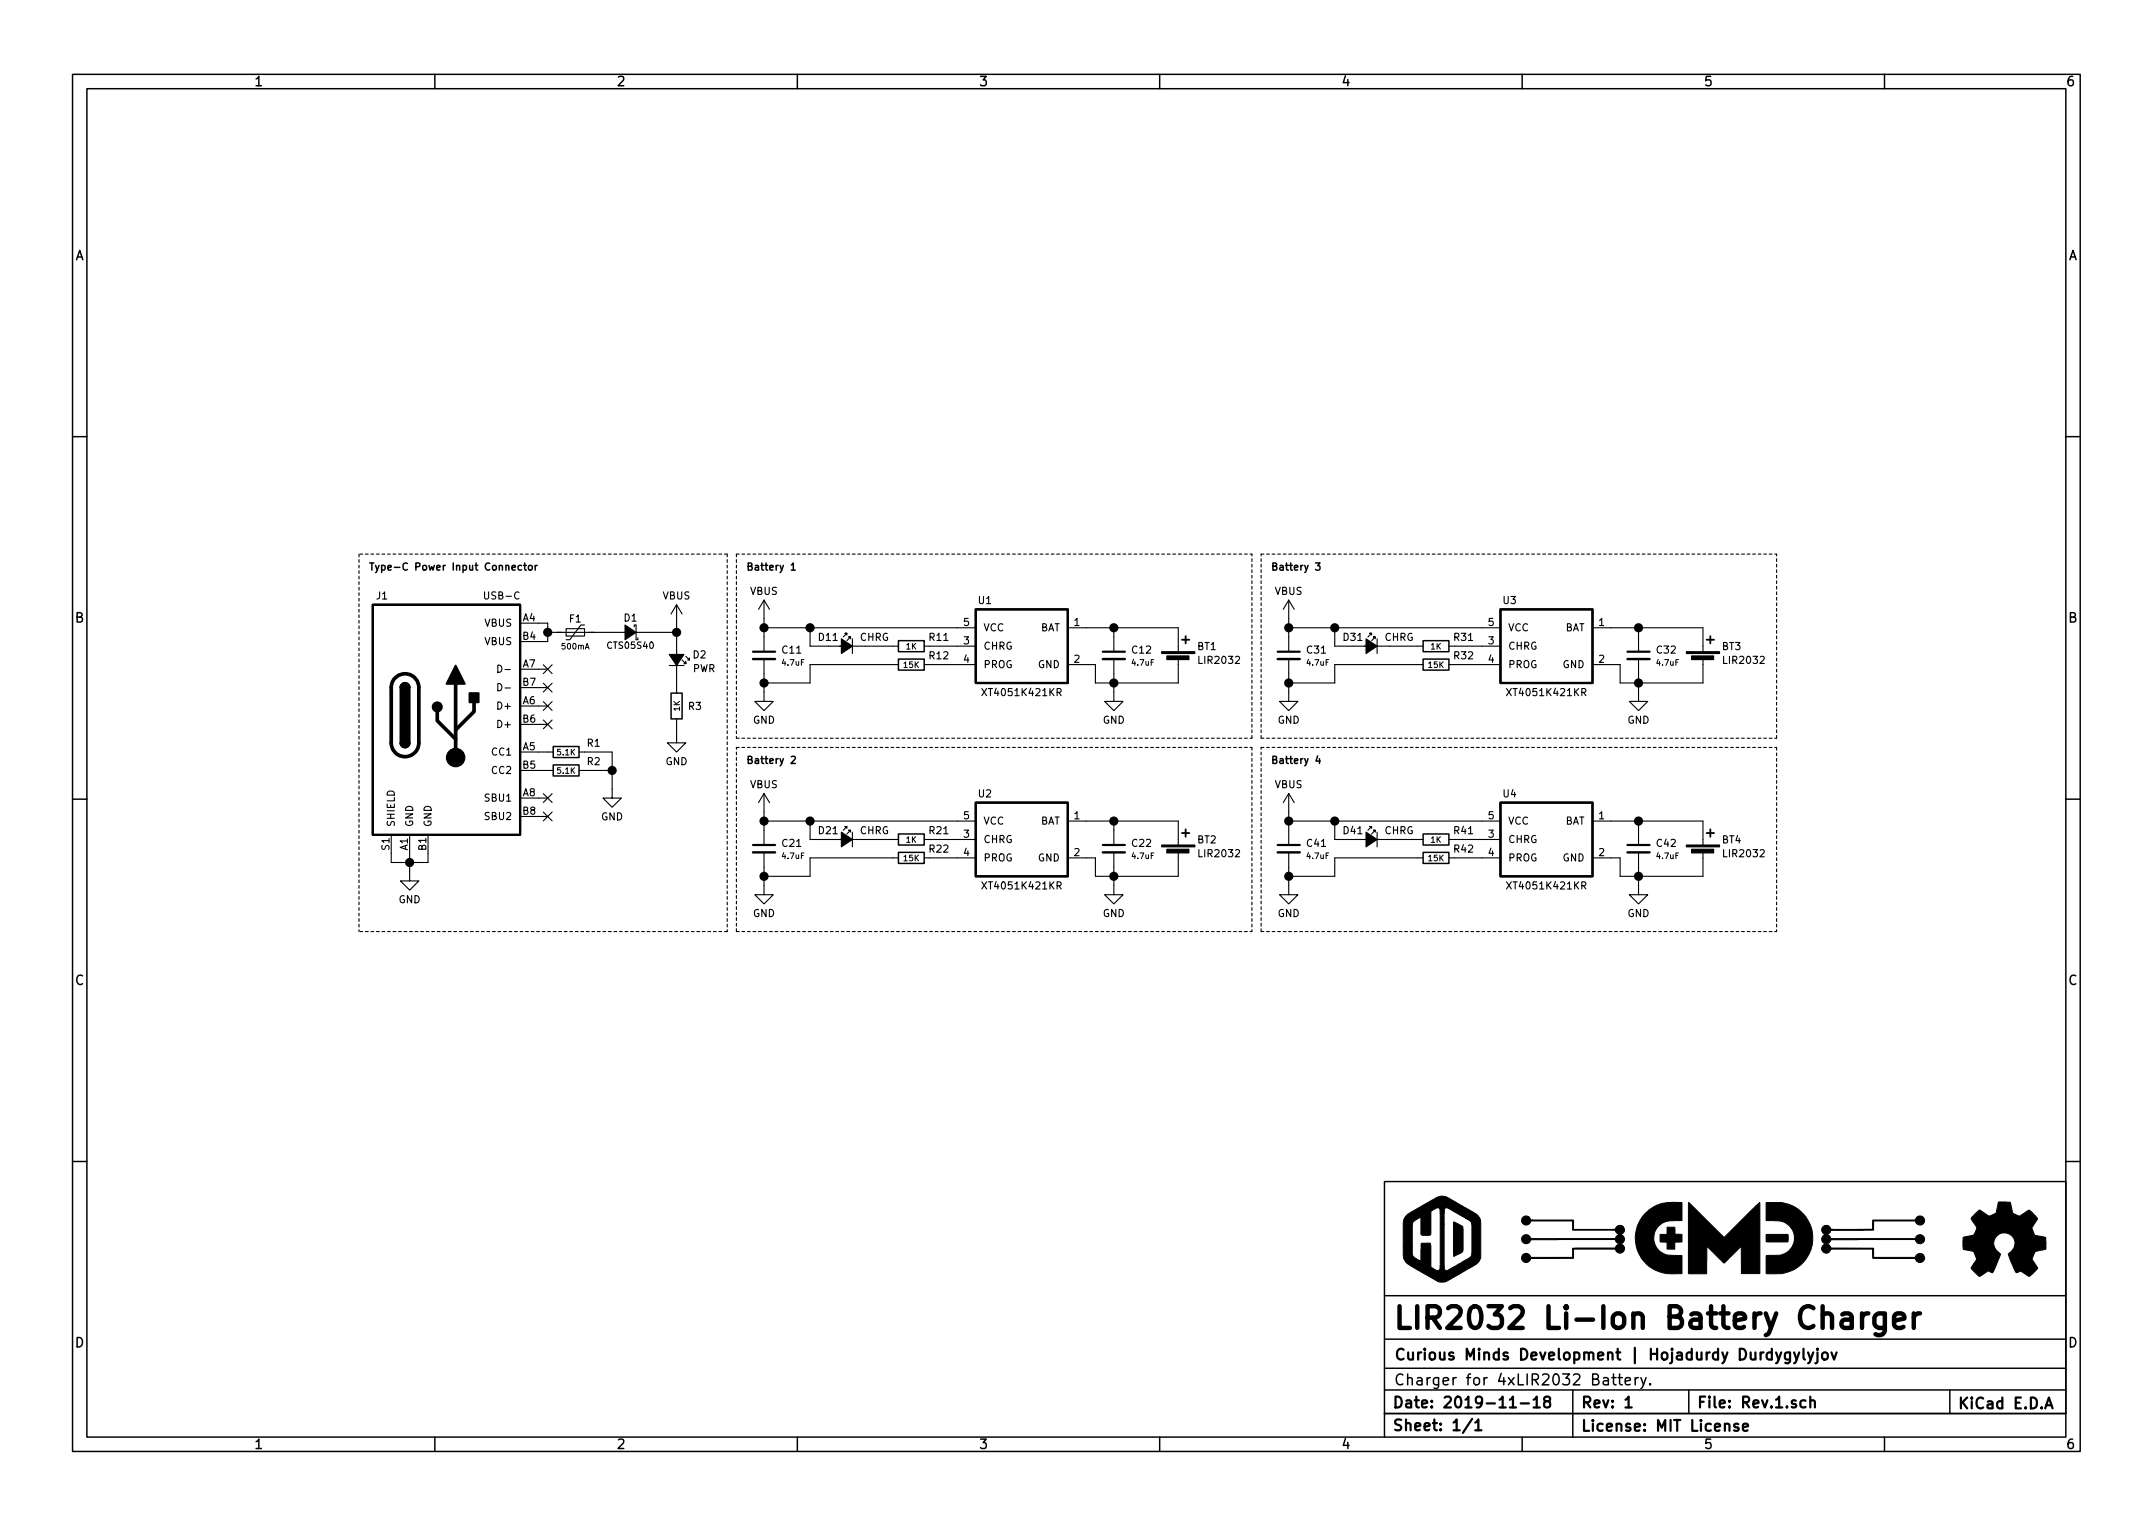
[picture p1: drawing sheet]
EESchema Schematic File Version 4
LIBS:Rev.1-cache
EELAYER 30 0
EELAYER END
$Descr A4 11693 8268
encoding utf-8
Sheet 1 1
Title "LIR2032 Li-Ion Battery Charger"
Date "2019-11-18"
Rev "1"
Comp "Curious Minds Development | Hojadurdy Durdygylyjov"
Comment1 "Charger for 4xLIR2032 Battery."
Comment2 "MIT License"
Comment3 ""
Comment4 ""
$EndDescr
$Comp
L USB-C_Connector:USB-C J1
U 1 1
P 2425 3925
F 0 "J1" H 2075 4625 39  0000 C CNN
F 1 "USB-C" H 2725 4625 39  0000 C CNN
F 2 "Footprints:USB-C_Connector" H 2575 4075 50  0001 C CNN
F 3 "https://www.usb.org/sites/default/files/documents/usb_type-c.zip" H 2575 4075 50  0001 C CNN
	1    2425 3925
	1    0    0    -1  
$EndComp
Wire Wire Line
	2125 4625 2125 4675
Wire Wire Line
	2125 4675 2225 4675
Wire Wire Line
	2325 4675 2325 4625
Wire Wire Line
	2225 4625 2225 4675
Connection ~ 2225 4675
Wire Wire Line
	2225 4675 2325 4675
$Comp
L power:GND #PWR0101
U 1 1
P 2225 4725
F 0 "#PWR0101" H 2225 4475 50  0001 C CNN
F 1 "GND" H 2225 4575 39  0000 C CNN
F 2 "" H 2225 4725 50  0001 C CNN
F 3 "" H 2225 4725 50  0001 C CNN
	1    2225 4725
	1    0    0    -1  
$EndComp
Wire Wire Line
	2225 4725 2225 4675
Wire Wire Line
	2925 3475 2975 3475
Wire Wire Line
	2975 3375 2925 3375
Wire Wire Line
	2925 4175 2975 4175
Wire Wire Line
	2925 4075 2975 4075
$Comp
L Device:R_Small R1
U 1 1
P 3075 4075
F 0 "R1" V 3025 4225 39  0000 C CNN
F 1 "5.1K" V 3075 4075 31  0000 C CNN
F 2 "Resistor_SMD:R_0402_1005Metric" H 3075 4075 50  0001 C CNN
F 3 "~" H 3075 4075 50  0001 C CNN
	1    3075 4075
	0    1    1    0   
$EndComp
$Comp
L Device:R_Small R2
U 1 1
P 3075 4175
F 0 "R2" V 3025 4325 39  0000 C CNN
F 1 "5.1K" V 3075 4175 31  0000 C CNN
F 2 "Resistor_SMD:R_0402_1005Metric" H 3075 4175 50  0001 C CNN
F 3 "~" H 3075 4175 50  0001 C CNN
	1    3075 4175
	0    1    1    0   
$EndComp
Wire Wire Line
	3175 4075 3325 4075
Wire Wire Line
	3325 4075 3325 4175
Wire Wire Line
	3175 4175 3325 4175
Connection ~ 3325 4175
Wire Wire Line
	3325 4175 3325 4275
$Comp
L power:GND #PWR0102
U 1 1
P 3325 4275
F 0 "#PWR0102" H 3325 4025 50  0001 C CNN
F 1 "GND" H 3325 4125 39  0000 C CNN
F 2 "" H 3325 4275 50  0001 C CNN
F 3 "" H 3325 4275 50  0001 C CNN
	1    3325 4275
	1    0    0    -1  
$EndComp
$Comp
L XT4051K421KR:XT4051K421KR U1
U 1 1
P 5550 3500
F 0 "U1" H 5350 3750 39  0000 C CNN
F 1 "XT4051K421KR" H 5550 3250 39  0000 C CNN
F 2 "Footprints:SOT-553" H 5150 3200 39  0001 L CNN
F 3 "https://datasheet.lcsc.com/szlcsc/1809140225_NATLINEAR-XT4051K421KR-G_C219186.pdf" H 5450 3450 39  0001 C CNN
	1    5550 3500
	1    0    0    -1  
$EndComp
$Comp
L Device:Battery_Cell BT1
U 1 1
P 6400 3600
F 0 "BT1" H 6500 3700 39  0000 L CNN
F 1 "LIR2032" H 6500 3625 39  0000 L CNN
F 2 "Footprints:CR2032_Plastic_Battery_Holder" V 6400 3660 50  0001 C CNN
F 3 "~" V 6400 3660 50  0001 C CNN
	1    6400 3600
	1    0    0    -1  
$EndComp
$Comp
L Device:C_Small C12
U 1 1
P 6050 3550
F 0 "C12" H 6142 3581 39  0000 L CNN
F 1 "4.7uF" H 6142 3512 31  0000 L CNN
F 2 "Capacitor_SMD:C_0402_1005Metric" H 6050 3550 50  0001 C CNN
F 3 "~" H 6050 3550 50  0001 C CNN
	1    6050 3550
	1    0    0    -1  
$EndComp
$Comp
L power:GND #PWR0103
U 1 1
P 6050 3750
F 0 "#PWR0103" H 6050 3500 50  0001 C CNN
F 1 "GND" H 6050 3600 39  0000 C CNN
F 2 "" H 6050 3750 50  0001 C CNN
F 3 "" H 6050 3750 50  0001 C CNN
	1    6050 3750
	1    0    0    -1  
$EndComp
Wire Wire Line
	5950 3600 5900 3600
$Comp
L Device:C_Small C11
U 1 1
P 4150 3550
F 0 "C11" H 4242 3581 39  0000 L CNN
F 1 "4.7uF" H 4242 3512 31  0000 L CNN
F 2 "Capacitor_SMD:C_0402_1005Metric" H 4150 3550 50  0001 C CNN
F 3 "~" H 4150 3550 50  0001 C CNN
	1    4150 3550
	1    0    0    -1  
$EndComp
$Comp
L power:GND #PWR0104
U 1 1
P 4150 3750
F 0 "#PWR0104" H 4150 3500 50  0001 C CNN
F 1 "GND" H 4150 3600 39  0000 C CNN
F 2 "" H 4150 3750 50  0001 C CNN
F 3 "" H 4150 3750 50  0001 C CNN
	1    4150 3750
	1    0    0    -1  
$EndComp
$Comp
L Device:LED_Small_ALT D11
U 1 1
P 4600 3500
F 0 "D11" H 4700 3550 39  0000 C CNN
F 1 "CHRG" H 4450 3550 39  0000 C CNN
F 2 "LED_SMD:LED_0402_1005Metric" V 4600 3500 50  0001 C CNN
F 3 "~" V 4600 3500 50  0001 C CNN
	1    4600 3500
	-1   0    0    -1  
$EndComp
$Comp
L Device:R_Small R11
U 1 1
P 4950 3500
F 0 "R11" V 4900 3650 39  0000 C CNN
F 1 "1K" V 4950 3500 31  0000 C CNN
F 2 "Resistor_SMD:R_0402_1005Metric" H 4950 3500 50  0001 C CNN
F 3 "~" H 4950 3500 50  0001 C CNN
	1    4950 3500
	0    1    1    0   
$EndComp
Wire Wire Line
	4700 3500 4850 3500
Wire Wire Line
	5050 3500 5200 3500
Wire Wire Line
	4150 3450 4150 3400
Wire Wire Line
	4150 3400 4400 3400
Wire Wire Line
	4500 3500 4400 3500
Wire Wire Line
	4400 3500 4400 3400
Connection ~ 4400 3400
Wire Wire Line
	4400 3400 5200 3400
$Comp
L power:VBUS #PWR0105
U 1 1
P 4150 3350
F 0 "#PWR0105" H 4150 3200 50  0001 C CNN
F 1 "VBUS" H 4150 3500 39  0000 C CNN
F 2 "" H 4150 3350 50  0001 C CNN
F 3 "" H 4150 3350 50  0001 C CNN
	1    4150 3350
	1    0    0    -1  
$EndComp
Wire Wire Line
	4150 3400 4150 3350
Connection ~ 4150 3400
$Comp
L Device:R_Small R12
U 1 1
P 4950 3600
F 0 "R12" V 4900 3750 39  0000 C CNN
F 1 "15K" V 4950 3600 31  0000 C CNN
F 2 "Resistor_SMD:R_0402_1005Metric" H 4950 3600 50  0001 C CNN
F 3 "~" H 4950 3600 50  0001 C CNN
	1    4950 3600
	0    1    1    0   
$EndComp
Wire Wire Line
	5050 3600 5200 3600
Wire Wire Line
	4150 3650 4150 3700
Wire Wire Line
	4150 3700 4400 3700
Wire Wire Line
	4400 3700 4400 3600
Wire Wire Line
	4400 3600 4850 3600
Connection ~ 4150 3700
Wire Wire Line
	4150 3700 4150 3750
Wire Wire Line
	5900 3400 6050 3400
Wire Wire Line
	6050 3450 6050 3400
Wire Wire Line
	6050 3650 6050 3700
Wire Wire Line
	6400 3400 6050 3400
Connection ~ 6050 3400
Wire Wire Line
	6050 3700 6400 3700
Connection ~ 6050 3700
Wire Wire Line
	6050 3700 5950 3700
Wire Wire Line
	5950 3700 5950 3600
Wire Wire Line
	6050 3750 6050 3700
$Comp
L XT4051K421KR:XT4051K421KR U2
U 1 1
P 5550 4550
F 0 "U2" H 5350 4800 39  0000 C CNN
F 1 "XT4051K421KR" H 5550 4300 39  0000 C CNN
F 2 "Footprints:SOT-553" H 5150 4250 39  0001 L CNN
F 3 "https://datasheet.lcsc.com/szlcsc/1809140225_NATLINEAR-XT4051K421KR-G_C219186.pdf" H 5450 4500 39  0001 C CNN
	1    5550 4550
	1    0    0    -1  
$EndComp
$Comp
L Device:Battery_Cell BT2
U 1 1
P 6400 4650
F 0 "BT2" H 6500 4750 39  0000 L CNN
F 1 "LIR2032" H 6500 4675 39  0000 L CNN
F 2 "Footprints:CR2032_Plastic_Battery_Holder" V 6400 4710 50  0001 C CNN
F 3 "~" V 6400 4710 50  0001 C CNN
	1    6400 4650
	1    0    0    -1  
$EndComp
$Comp
L Device:C_Small C22
U 1 1
P 6050 4600
F 0 "C22" H 6142 4631 39  0000 L CNN
F 1 "4.7uF" H 6142 4562 31  0000 L CNN
F 2 "Capacitor_SMD:C_0402_1005Metric" H 6050 4600 50  0001 C CNN
F 3 "~" H 6050 4600 50  0001 C CNN
	1    6050 4600
	1    0    0    -1  
$EndComp
$Comp
L power:GND #PWR0106
U 1 1
P 6050 4800
F 0 "#PWR0106" H 6050 4550 50  0001 C CNN
F 1 "GND" H 6050 4650 39  0000 C CNN
F 2 "" H 6050 4800 50  0001 C CNN
F 3 "" H 6050 4800 50  0001 C CNN
	1    6050 4800
	1    0    0    -1  
$EndComp
Wire Wire Line
	5950 4650 5900 4650
$Comp
L Device:C_Small C21
U 1 1
P 4150 4600
F 0 "C21" H 4242 4631 39  0000 L CNN
F 1 "4.7uF" H 4242 4562 31  0000 L CNN
F 2 "Capacitor_SMD:C_0402_1005Metric" H 4150 4600 50  0001 C CNN
F 3 "~" H 4150 4600 50  0001 C CNN
	1    4150 4600
	1    0    0    -1  
$EndComp
$Comp
L power:GND #PWR0107
U 1 1
P 4150 4800
F 0 "#PWR0107" H 4150 4550 50  0001 C CNN
F 1 "GND" H 4150 4650 39  0000 C CNN
F 2 "" H 4150 4800 50  0001 C CNN
F 3 "" H 4150 4800 50  0001 C CNN
	1    4150 4800
	1    0    0    -1  
$EndComp
$Comp
L Device:LED_Small_ALT D21
U 1 1
P 4600 4550
F 0 "D21" H 4700 4600 39  0000 C CNN
F 1 "CHRG" H 4450 4600 39  0000 C CNN
F 2 "LED_SMD:LED_0402_1005Metric" V 4600 4550 50  0001 C CNN
F 3 "~" V 4600 4550 50  0001 C CNN
	1    4600 4550
	-1   0    0    -1  
$EndComp
$Comp
L Device:R_Small R21
U 1 1
P 4950 4550
F 0 "R21" V 4900 4700 39  0000 C CNN
F 1 "1K" V 4950 4550 31  0000 C CNN
F 2 "Resistor_SMD:R_0402_1005Metric" H 4950 4550 50  0001 C CNN
F 3 "~" H 4950 4550 50  0001 C CNN
	1    4950 4550
	0    1    1    0   
$EndComp
Wire Wire Line
	4700 4550 4850 4550
Wire Wire Line
	5050 4550 5200 4550
Wire Wire Line
	4150 4500 4150 4450
Wire Wire Line
	4150 4450 4400 4450
Wire Wire Line
	4500 4550 4400 4550
Wire Wire Line
	4400 4550 4400 4450
Connection ~ 4400 4450
Wire Wire Line
	4400 4450 5200 4450
$Comp
L power:VBUS #PWR0108
U 1 1
P 4150 4400
F 0 "#PWR0108" H 4150 4250 50  0001 C CNN
F 1 "VBUS" H 4150 4550 39  0000 C CNN
F 2 "" H 4150 4400 50  0001 C CNN
F 3 "" H 4150 4400 50  0001 C CNN
	1    4150 4400
	1    0    0    -1  
$EndComp
Wire Wire Line
	4150 4450 4150 4400
Connection ~ 4150 4450
$Comp
L Device:R_Small R22
U 1 1
P 4950 4650
F 0 "R22" V 4900 4800 39  0000 C CNN
F 1 "15K" V 4950 4650 31  0000 C CNN
F 2 "Resistor_SMD:R_0402_1005Metric" H 4950 4650 50  0001 C CNN
F 3 "~" H 4950 4650 50  0001 C CNN
	1    4950 4650
	0    1    1    0   
$EndComp
Wire Wire Line
	5050 4650 5200 4650
Wire Wire Line
	4150 4700 4150 4750
Wire Wire Line
	4150 4750 4400 4750
Wire Wire Line
	4400 4750 4400 4650
Wire Wire Line
	4400 4650 4850 4650
Connection ~ 4150 4750
Wire Wire Line
	4150 4750 4150 4800
Wire Wire Line
	5900 4450 6050 4450
Wire Wire Line
	6050 4500 6050 4450
Wire Wire Line
	6050 4700 6050 4750
Wire Wire Line
	6400 4450 6050 4450
Connection ~ 6050 4450
Wire Wire Line
	6050 4750 6400 4750
Connection ~ 6050 4750
Wire Wire Line
	6050 4750 5950 4750
Wire Wire Line
	5950 4750 5950 4650
Wire Wire Line
	6050 4800 6050 4750
$Comp
L XT4051K421KR:XT4051K421KR U3
U 1 1
P 8400 3500
F 0 "U3" H 8200 3750 39  0000 C CNN
F 1 "XT4051K421KR" H 8400 3250 39  0000 C CNN
F 2 "Footprints:SOT-553" H 8000 3200 39  0001 L CNN
F 3 "https://datasheet.lcsc.com/szlcsc/1809140225_NATLINEAR-XT4051K421KR-G_C219186.pdf" H 8300 3450 39  0001 C CNN
	1    8400 3500
	1    0    0    -1  
$EndComp
$Comp
L Device:Battery_Cell BT3
U 1 1
P 9250 3600
F 0 "BT3" H 9350 3700 39  0000 L CNN
F 1 "LIR2032" H 9350 3625 39  0000 L CNN
F 2 "Footprints:CR2032_Plastic_Battery_Holder" V 9250 3660 50  0001 C CNN
F 3 "~" V 9250 3660 50  0001 C CNN
	1    9250 3600
	1    0    0    -1  
$EndComp
$Comp
L Device:C_Small C32
U 1 1
P 8900 3550
F 0 "C32" H 8992 3581 39  0000 L CNN
F 1 "4.7uF" H 8992 3512 31  0000 L CNN
F 2 "Capacitor_SMD:C_0402_1005Metric" H 8900 3550 50  0001 C CNN
F 3 "~" H 8900 3550 50  0001 C CNN
	1    8900 3550
	1    0    0    -1  
$EndComp
$Comp
L power:GND #PWR0109
U 1 1
P 8900 3750
F 0 "#PWR0109" H 8900 3500 50  0001 C CNN
F 1 "GND" H 8900 3600 39  0000 C CNN
F 2 "" H 8900 3750 50  0001 C CNN
F 3 "" H 8900 3750 50  0001 C CNN
	1    8900 3750
	1    0    0    -1  
$EndComp
Wire Wire Line
	8800 3600 8750 3600
$Comp
L Device:C_Small C31
U 1 1
P 7000 3550
F 0 "C31" H 7092 3581 39  0000 L CNN
F 1 "4.7uF" H 7092 3512 31  0000 L CNN
F 2 "Capacitor_SMD:C_0402_1005Metric" H 7000 3550 50  0001 C CNN
F 3 "~" H 7000 3550 50  0001 C CNN
	1    7000 3550
	1    0    0    -1  
$EndComp
$Comp
L power:GND #PWR0110
U 1 1
P 7000 3750
F 0 "#PWR0110" H 7000 3500 50  0001 C CNN
F 1 "GND" H 7000 3600 39  0000 C CNN
F 2 "" H 7000 3750 50  0001 C CNN
F 3 "" H 7000 3750 50  0001 C CNN
	1    7000 3750
	1    0    0    -1  
$EndComp
$Comp
L Device:LED_Small_ALT D31
U 1 1
P 7450 3500
F 0 "D31" H 7550 3550 39  0000 C CNN
F 1 "CHRG" H 7300 3550 39  0000 C CNN
F 2 "LED_SMD:LED_0402_1005Metric" V 7450 3500 50  0001 C CNN
F 3 "~" V 7450 3500 50  0001 C CNN
	1    7450 3500
	-1   0    0    -1  
$EndComp
$Comp
L Device:R_Small R31
U 1 1
P 7800 3500
F 0 "R31" V 7750 3650 39  0000 C CNN
F 1 "1K" V 7800 3500 31  0000 C CNN
F 2 "Resistor_SMD:R_0402_1005Metric" H 7800 3500 50  0001 C CNN
F 3 "~" H 7800 3500 50  0001 C CNN
	1    7800 3500
	0    1    1    0   
$EndComp
Wire Wire Line
	7550 3500 7700 3500
Wire Wire Line
	7900 3500 8050 3500
Wire Wire Line
	7000 3450 7000 3400
Wire Wire Line
	7000 3400 7250 3400
Wire Wire Line
	7350 3500 7250 3500
Wire Wire Line
	7250 3500 7250 3400
Connection ~ 7250 3400
Wire Wire Line
	7250 3400 8050 3400
$Comp
L power:VBUS #PWR0111
U 1 1
P 7000 3350
F 0 "#PWR0111" H 7000 3200 50  0001 C CNN
F 1 "VBUS" H 7000 3500 39  0000 C CNN
F 2 "" H 7000 3350 50  0001 C CNN
F 3 "" H 7000 3350 50  0001 C CNN
	1    7000 3350
	1    0    0    -1  
$EndComp
Wire Wire Line
	7000 3400 7000 3350
Connection ~ 7000 3400
$Comp
L Device:R_Small R32
U 1 1
P 7800 3600
F 0 "R32" V 7750 3750 39  0000 C CNN
F 1 "15K" V 7800 3600 31  0000 C CNN
F 2 "Resistor_SMD:R_0402_1005Metric" H 7800 3600 50  0001 C CNN
F 3 "~" H 7800 3600 50  0001 C CNN
	1    7800 3600
	0    1    1    0   
$EndComp
Wire Wire Line
	7900 3600 8050 3600
Wire Wire Line
	7000 3650 7000 3700
Wire Wire Line
	7000 3700 7250 3700
Wire Wire Line
	7250 3700 7250 3600
Wire Wire Line
	7250 3600 7700 3600
Connection ~ 7000 3700
Wire Wire Line
	7000 3700 7000 3750
Wire Wire Line
	8750 3400 8900 3400
Wire Wire Line
	8900 3450 8900 3400
Wire Wire Line
	8900 3650 8900 3700
Wire Wire Line
	9250 3400 8900 3400
Connection ~ 8900 3400
Wire Wire Line
	8900 3700 9250 3700
Connection ~ 8900 3700
Wire Wire Line
	8900 3700 8800 3700
Wire Wire Line
	8800 3700 8800 3600
Wire Wire Line
	8900 3750 8900 3700
$Comp
L XT4051K421KR:XT4051K421KR U4
U 1 1
P 8400 4550
F 0 "U4" H 8200 4800 39  0000 C CNN
F 1 "XT4051K421KR" H 8400 4300 39  0000 C CNN
F 2 "Footprints:SOT-553" H 8000 4250 39  0001 L CNN
F 3 "https://datasheet.lcsc.com/szlcsc/1809140225_NATLINEAR-XT4051K421KR-G_C219186.pdf" H 8300 4500 39  0001 C CNN
	1    8400 4550
	1    0    0    -1  
$EndComp
$Comp
L Device:Battery_Cell BT4
U 1 1
P 9250 4650
F 0 "BT4" H 9350 4750 39  0000 L CNN
F 1 "LIR2032" H 9350 4675 39  0000 L CNN
F 2 "Footprints:CR2032_Plastic_Battery_Holder" V 9250 4710 50  0001 C CNN
F 3 "~" V 9250 4710 50  0001 C CNN
	1    9250 4650
	1    0    0    -1  
$EndComp
$Comp
L Device:C_Small C42
U 1 1
P 8900 4600
F 0 "C42" H 8992 4631 39  0000 L CNN
F 1 "4.7uF" H 8992 4562 31  0000 L CNN
F 2 "Capacitor_SMD:C_0402_1005Metric" H 8900 4600 50  0001 C CNN
F 3 "~" H 8900 4600 50  0001 C CNN
	1    8900 4600
	1    0    0    -1  
$EndComp
$Comp
L power:GND #PWR0112
U 1 1
P 8900 4800
F 0 "#PWR0112" H 8900 4550 50  0001 C CNN
F 1 "GND" H 8900 4650 39  0000 C CNN
F 2 "" H 8900 4800 50  0001 C CNN
F 3 "" H 8900 4800 50  0001 C CNN
	1    8900 4800
	1    0    0    -1  
$EndComp
Wire Wire Line
	8800 4650 8750 4650
$Comp
L Device:C_Small C41
U 1 1
P 7000 4600
F 0 "C41" H 7092 4631 39  0000 L CNN
F 1 "4.7uF" H 7092 4562 31  0000 L CNN
F 2 "Capacitor_SMD:C_0402_1005Metric" H 7000 4600 50  0001 C CNN
F 3 "~" H 7000 4600 50  0001 C CNN
	1    7000 4600
	1    0    0    -1  
$EndComp
$Comp
L power:GND #PWR0113
U 1 1
P 7000 4800
F 0 "#PWR0113" H 7000 4550 50  0001 C CNN
F 1 "GND" H 7000 4650 39  0000 C CNN
F 2 "" H 7000 4800 50  0001 C CNN
F 3 "" H 7000 4800 50  0001 C CNN
	1    7000 4800
	1    0    0    -1  
$EndComp
$Comp
L Device:LED_Small_ALT D41
U 1 1
P 7450 4550
F 0 "D41" H 7550 4600 39  0000 C CNN
F 1 "CHRG" H 7300 4600 39  0000 C CNN
F 2 "LED_SMD:LED_0402_1005Metric" V 7450 4550 50  0001 C CNN
F 3 "~" V 7450 4550 50  0001 C CNN
	1    7450 4550
	-1   0    0    -1  
$EndComp
$Comp
L Device:R_Small R41
U 1 1
P 7800 4550
F 0 "R41" V 7750 4700 39  0000 C CNN
F 1 "1K" V 7800 4550 31  0000 C CNN
F 2 "Resistor_SMD:R_0402_1005Metric" H 7800 4550 50  0001 C CNN
F 3 "~" H 7800 4550 50  0001 C CNN
	1    7800 4550
	0    1    1    0   
$EndComp
Wire Wire Line
	7550 4550 7700 4550
Wire Wire Line
	7900 4550 8050 4550
Wire Wire Line
	7000 4500 7000 4450
Wire Wire Line
	7000 4450 7250 4450
Wire Wire Line
	7350 4550 7250 4550
Wire Wire Line
	7250 4550 7250 4450
Connection ~ 7250 4450
Wire Wire Line
	7250 4450 8050 4450
$Comp
L power:VBUS #PWR0114
U 1 1
P 7000 4400
F 0 "#PWR0114" H 7000 4250 50  0001 C CNN
F 1 "VBUS" H 7000 4550 39  0000 C CNN
F 2 "" H 7000 4400 50  0001 C CNN
F 3 "" H 7000 4400 50  0001 C CNN
	1    7000 4400
	1    0    0    -1  
$EndComp
Wire Wire Line
	7000 4450 7000 4400
Connection ~ 7000 4450
$Comp
L Device:R_Small R42
U 1 1
P 7800 4650
F 0 "R42" V 7750 4800 39  0000 C CNN
F 1 "15K" V 7800 4650 31  0000 C CNN
F 2 "Resistor_SMD:R_0402_1005Metric" H 7800 4650 50  0001 C CNN
F 3 "~" H 7800 4650 50  0001 C CNN
	1    7800 4650
	0    1    1    0   
$EndComp
Wire Wire Line
	7900 4650 8050 4650
Wire Wire Line
	7000 4700 7000 4750
Wire Wire Line
	7000 4750 7250 4750
Wire Wire Line
	7250 4750 7250 4650
Wire Wire Line
	7250 4650 7700 4650
Connection ~ 7000 4750
Wire Wire Line
	7000 4750 7000 4800
Wire Wire Line
	8750 4450 8900 4450
Wire Wire Line
	8900 4500 8900 4450
Wire Wire Line
	8900 4700 8900 4750
Wire Wire Line
	9250 4450 8900 4450
Connection ~ 8900 4450
Wire Wire Line
	8900 4750 9250 4750
Connection ~ 8900 4750
Wire Wire Line
	8900 4750 8800 4750
Wire Wire Line
	8800 4750 8800 4650
Wire Wire Line
	8900 4800 8900 4750
$Comp
L Device:LED_Small_ALT D2
U 1 1
P 3675 3575
F 0 "D2" V 3700 3700 39  0000 C CNN
F 1 "PWR" V 3625 3725 39  0000 C CNN
F 2 "LED_SMD:LED_0402_1005Metric" V 3675 3575 50  0001 C CNN
F 3 "~" V 3675 3575 50  0001 C CNN
	1    3675 3575
	0    1    -1   0   
$EndComp
$Comp
L Device:R_Small R3
U 1 1
P 3675 3825
F 0 "R3" H 3775 3825 39  0000 C CNN
F 1 "1K" V 3675 3825 31  0000 C CNN
F 2 "Resistor_SMD:R_0402_1005Metric" H 3675 3825 50  0001 C CNN
F 3 "~" H 3675 3825 50  0001 C CNN
	1    3675 3825
	1    0    0    -1  
$EndComp
$Comp
L power:GND #PWR0115
U 1 1
P 3675 3975
F 0 "#PWR0115" H 3675 3725 50  0001 C CNN
F 1 "GND" H 3675 3825 39  0000 C CNN
F 2 "" H 3675 3975 50  0001 C CNN
F 3 "" H 3675 3975 50  0001 C CNN
	1    3675 3975
	1    0    0    -1  
$EndComp
Wire Wire Line
	3675 3925 3675 3975
Wire Wire Line
	3675 3675 3675 3725
$Comp
L power:VBUS #PWR0116
U 1 1
P 3675 3375
F 0 "#PWR0116" H 3675 3225 50  0001 C CNN
F 1 "VBUS" H 3675 3525 39  0000 C CNN
F 2 "" H 3675 3375 50  0001 C CNN
F 3 "" H 3675 3375 50  0001 C CNN
	1    3675 3375
	1    0    0    -1  
$EndComp
$Comp
L Device:Polyfuse_Small F1
U 1 1
P 3125 3425
F 0 "F1" V 3050 3425 39  0000 C CNN
F 1 "500mA" V 3200 3425 31  0000 C CNN
F 2 "Fuse:Fuse_0402_1005Metric" H 3175 3225 50  0001 L CNN
F 3 "~" H 3125 3425 50  0001 C CNN
	1    3125 3425
	0    1    1    0   
$EndComp
Wire Wire Line
	2975 3375 2975 3425
Wire Wire Line
	3675 3375 3675 3425
Wire Wire Line
	3025 3425 2975 3425
Connection ~ 2975 3425
Wire Wire Line
	2975 3425 2975 3475
$Comp
L Device:D_Schottky_Small_ALT D1
U 1 1
P 3425 3425
F 0 "D1" H 3425 3350 39  0000 C CNN
F 1 "CTS05S40" H 3425 3500 35  0000 C CNN
F 2 "Footprints:CST2" V 3425 3425 50  0001 C CNN
F 3 "~" V 3425 3425 50  0001 C CNN
	1    3425 3425
	-1   0    0    1   
$EndComp
Wire Wire Line
	3325 3425 3225 3425
Wire Wire Line
	3525 3425 3675 3425
Connection ~ 3675 3425
Wire Wire Line
	3675 3425 3675 3475
Wire Wire Line
	2925 3625 2975 3625
Wire Wire Line
	2925 3725 2975 3725
Wire Wire Line
	2925 3825 2975 3825
Wire Wire Line
	2925 3925 2975 3925
Wire Wire Line
	2925 4325 2975 4325
Wire Wire Line
	2925 4425 2975 4425
NoConn ~ 2975 3625
NoConn ~ 2975 3725
NoConn ~ 2975 3825
NoConn ~ 2975 3925
NoConn ~ 2975 4325
NoConn ~ 2975 4425
Text Notes 2000 3100 0    39   ~ 8
Type-C Power Input Connector
Wire Notes Line
	3950 3000 1950 3000
Wire Notes Line
	3950 5050 1950 5050
Text Notes 4050 3100 0    39   ~ 8
Battery 1
Wire Notes Line
	4000 4000 6800 4000
Wire Notes Line
	6800 4000 6800 3000
Wire Notes Line
	4000 3000 4000 4000
Wire Notes Line
	4000 3000 6800 3000
Wire Notes Line
	4000 4050 6800 4050
Text Notes 4050 4150 0    39   ~ 8
Battery 2
Wire Notes Line
	1950 3000 1950 5050
Wire Notes Line
	3950 3000 3950 5050
Wire Notes Line
	4000 5050 6800 5050
Wire Notes Line
	6800 4050 6800 5050
Wire Notes Line
	4000 5050 4000 4050
Wire Notes Line
	6850 4000 9650 4000
Wire Notes Line
	9650 4000 9650 3000
Wire Notes Line
	6850 3000 9650 3000
Wire Notes Line
	6850 4050 9650 4050
Wire Notes Line
	6850 5050 9650 5050
Wire Notes Line
	9650 4050 9650 5050
Wire Notes Line
	6850 5050 6850 4050
Wire Notes Line
	6850 4000 6850 3000
Text Notes 6900 3100 0    39   ~ 8
Battery 3
Text Notes 6900 4150 0    39   ~ 8
Battery 4
$EndSCHEMATC
